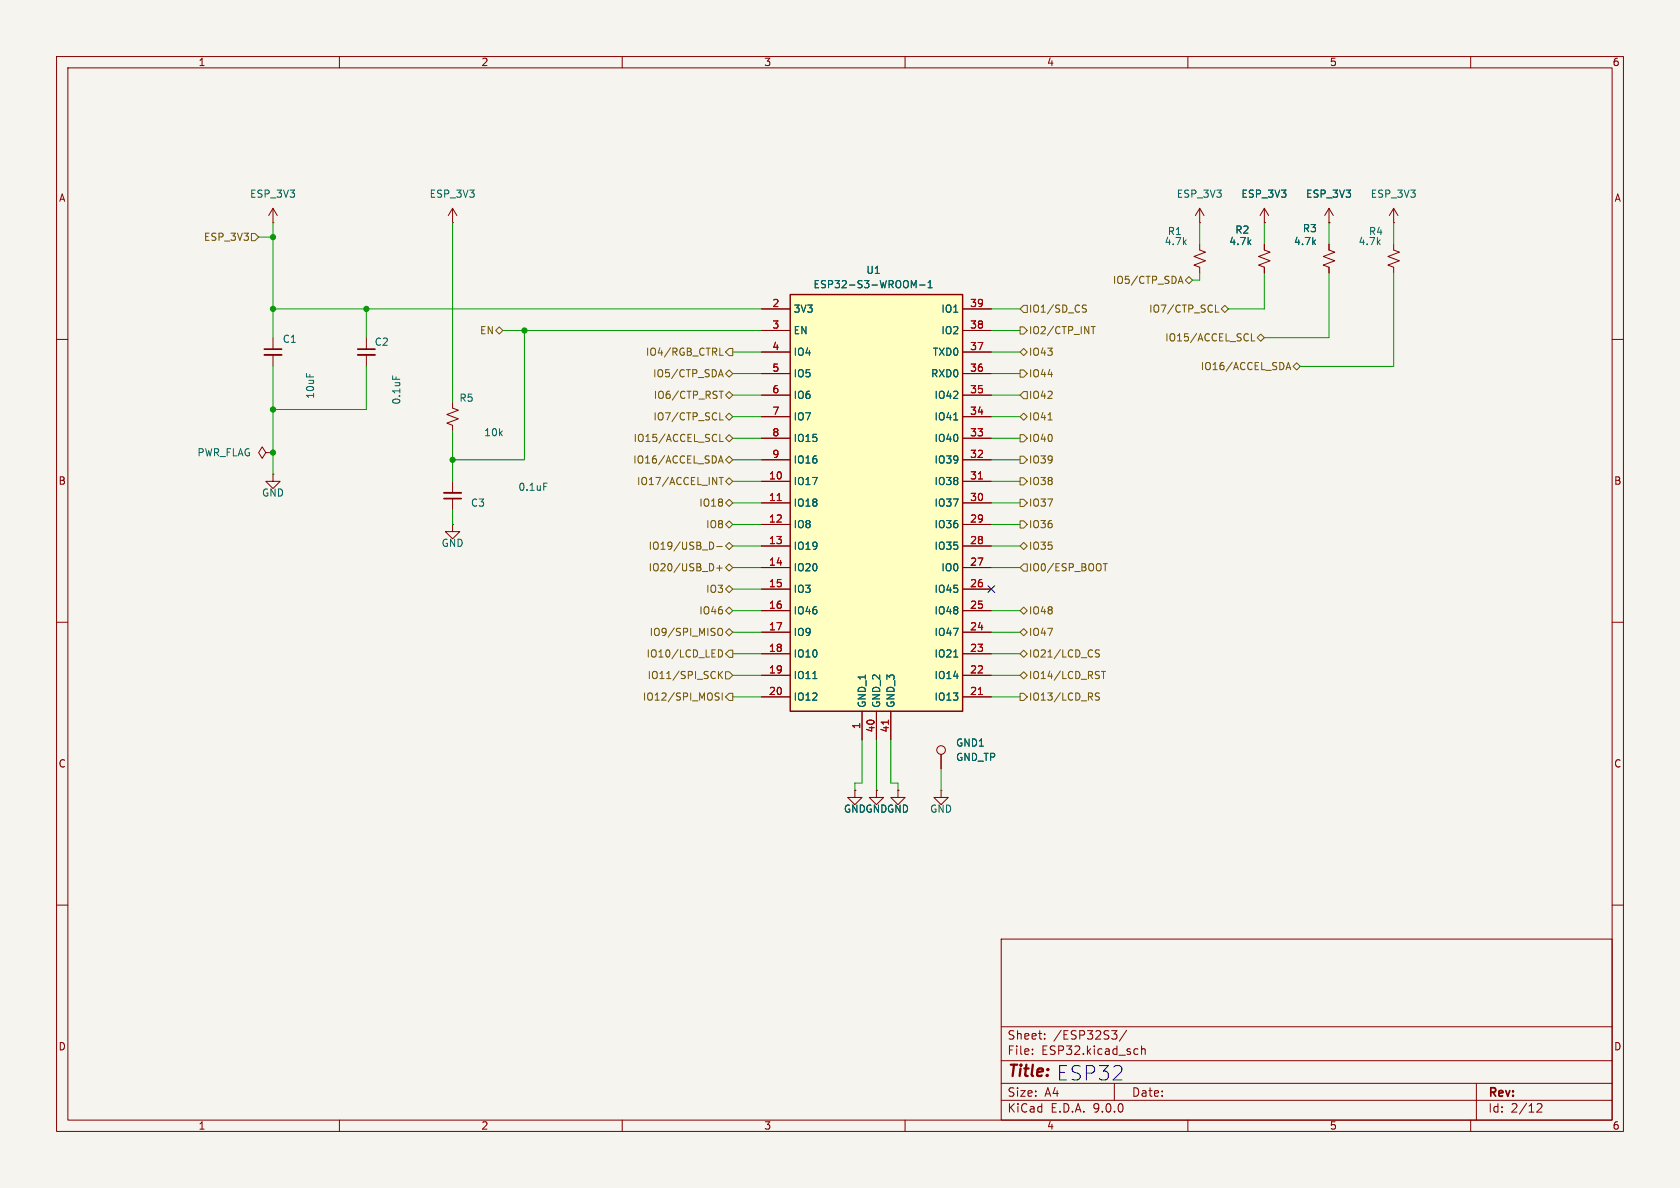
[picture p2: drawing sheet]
(kicad_sch
 (version 20250114)
 (generator "eeschema")
 (generator_version "9.0")
 (paper "A4")
 (lib_symbols
  (symbol "Connector:TestPoint"
   (pin_numbers (hide yes))
   (pin_names
    (offset 0.762) (hide yes)) (exclude_from_sim no) (in_bom yes) (on_board yes)
   (property "Reference" "TP" (at 0 6.858 0) (effects (font (size 1.27 1.27))))
   (property "Value" "TestPoint" (at 0 5.08 0) (effects (font (size 1.27 1.27))))
   (property "Footprint" "" (at 5.08 0 0) (effects (font (size 1.27 1.27)) (hide yes)))
   (property "Datasheet" "~" (at 5.08 0 0) (effects (font (size 1.27 1.27)) (hide yes)))
   (property "Description" "test point" (at 0 0 0) (effects (font (size 1.27 1.27)) (hide yes)))
   (symbol "TestPoint_0_1"
    (circle (center 0 3.302) (radius 0.762) (stroke (width 0) (type default)) (fill (type none))))
   (symbol "TestPoint_1_1"
    (pin passive line (at 0 0 90) (length 2.54) (name "1" (effects (font (size 1.27 1.27)))) (number "1" (effects (font (size 1.27 1.27))))))
   (embedded_fonts no))
  (symbol "Device:C_Small"
   (pin_numbers (hide yes))
   (pin_names
    (offset 0.254) (hide yes)) (exclude_from_sim no) (in_bom yes) (on_board yes)
   (property "Reference" "C" (at 0.254 1.778 0) (effects (font (size 1.27 1.27)) (justify left)))
   (property "Value" "C_Small" (at 0.254 -2.032 0) (effects (font (size 1.27 1.27)) (justify left)))
   (property "Footprint" "" (at 0 0 0) (effects (font (size 1.27 1.27)) (hide yes)))
   (property "Datasheet" "~" (at 0 0 0) (effects (font (size 1.27 1.27)) (hide yes)))
   (property "Description" "Unpolarized capacitor, small symbol" (at 0 0 0) (effects (font (size 1.27 1.27)) (hide yes)))
   (symbol "C_Small_0_1"
    (polyline (pts (xy -1.524 0.508) (xy 1.524 0.508)) (stroke (width 0.3048) (type default)) (fill (type none)))
    (polyline (pts (xy -1.524 -0.508) (xy 1.524 -0.508)) (stroke (width 0.3302) (type default)) (fill (type none))))
   (symbol "C_Small_1_1"
    (pin passive line (at 0 2.54 270) (length 2.032) (name "~" (effects (font (size 1.27 1.27)))) (number "1" (effects (font (size 1.27 1.27)))))
    (pin passive line (at 0 -2.54 90) (length 2.032) (name "~" (effects (font (size 1.27 1.27)))) (number "2" (effects (font (size 1.27 1.27))))))
   (embedded_fonts no))
  (symbol "Device:R_Small_US"
   (pin_numbers (hide yes))
   (pin_names
    (offset 0.254) (hide yes)) (exclude_from_sim no) (in_bom yes) (on_board yes)
   (property "Reference" "R" (at 0.762 0.508 0) (effects (font (size 1.27 1.27)) (justify left)))
   (property "Value" "R_Small_US" (at 0.762 -1.016 0) (effects (font (size 1.27 1.27)) (justify left)))
   (property "Footprint" "" (at 0 0 0) (effects (font (size 1.27 1.27)) (hide yes)))
   (property "Datasheet" "~" (at 0 0 0) (effects (font (size 1.27 1.27)) (hide yes)))
   (property "Description" "Resistor, small US symbol" (at 0 0 0) (effects (font (size 1.27 1.27)) (hide yes)))
   (symbol "R_Small_US_1_1"
    (polyline (pts (xy 0 1.524) (xy 1.016 1.143) (xy 0 0.762) (xy -1.016 0.381) (xy 0 0)) (stroke (width 0) (type default)) (fill (type none)))
    (polyline (pts (xy 0 0) (xy 1.016 -0.381) (xy 0 -0.762) (xy -1.016 -1.143) (xy 0 -1.524)) (stroke (width 0) (type default)) (fill (type none)))
    (pin passive line (at 0 2.54 270) (length 1.016) (name "~" (effects (font (size 1.27 1.27)))) (number "1" (effects (font (size 1.27 1.27)))))
    (pin passive line (at 0 -2.54 90) (length 1.016) (name "~" (effects (font (size 1.27 1.27)))) (number "2" (effects (font (size 1.27 1.27))))))
   (embedded_fonts no))
  (symbol "ESP32-S3-WROOM-1-N16R8:ESP32-S3-WROOM-1-N16R8" (exclude_from_sim no) (in_bom yes) (on_board yes)
   (property "Reference" "IC" (at 16.764 7.366 0) (effects (font (size 1.27 1.27)) (justify left top)))
   (property "Value" "ESP32-S3-WROOM-1-N16R8" (at 2.286 4.572 0) (effects (font (size 1.27 1.27)) (justify left top)))
   (property "Footprint" "ESP32S3WROOM1N16R8" (at 29.21 -94.92 0) (effects (font (size 1.27 1.27)) (justify left top) (hide yes)))
   (property "Datasheet" "https://www.espressif.com/sites/default/files/documentation/esp32-s3-wroom-1_wroom-1u_datasheet_en.pdf" (at 29.21 -194.92 0) (effects (font (size 1.27 1.27)) (justify left top) (hide yes)))
   (property "Description" "Multiprotocol Modules SMD Module, ESP32-S3R8, 3.3V, 8 MB Octal PSRAM Die, 16 MB Quad SPI Flash, PCB Antenna" (at 20.828 15.24 0) (effects (font (size 1.27 1.27)) (hide yes)))
   (property "Height" "3.25" (at 29.21 -394.92 0) (effects (font (size 1.27 1.27)) (justify left top) (hide yes)))
   (property "Mouser Part Number" "356-ESP32S3WRM1N16R8" (at 29.21 -494.92 0) (effects (font (size 1.27 1.27)) (justify left top) (hide yes)))
   (property "Mouser Price/Stock" "https://www.mouser.co.uk/ProductDetail/Espressif-Systems/ESP32-S3-WROOM-1-N16R8?qs=Li%252BoUPsLEnvQc9gW6AMhZg%3D%3D" (at 29.21 -594.92 0) (effects (font (size 1.27 1.27)) (justify left top) (hide yes)))
   (property "Manufacturer_Name" "Espressif Systems" (at 29.21 -694.92 0) (effects (font (size 1.27 1.27)) (justify left top) (hide yes)))
   (property "Manufacturer_Part_Number" "ESP32-S3-WROOM-1-N16R8" (at 29.21 -794.92 0) (effects (font (size 1.27 1.27)) (justify left top) (hide yes)))
   (symbol "ESP32-S3-WROOM-1-N16R8_1_1"
    (rectangle (start 6.35 2.54) (end 36.83 -71.12) (stroke (width 0.254) (type default)) (fill (type background)))
    (pin passive line (at 1.27 0 0) (length 5.08) (name "3V3" (effects (font (size 1.27 1.27)))) (number "2" (effects (font (size 1.27 1.27)))))
    (pin passive line (at 1.27 -3.81 0) (length 5.08) (name "EN" (effects (font (size 1.27 1.27)))) (number "3" (effects (font (size 1.27 1.27)))))
    (pin passive line (at 1.27 -7.62 0) (length 5.08) (name "IO4" (effects (font (size 1.27 1.27)))) (number "4" (effects (font (size 1.27 1.27)))))
    (pin passive line (at 1.27 -11.43 0) (length 5.08) (name "IO5" (effects (font (size 1.27 1.27)))) (number "5" (effects (font (size 1.27 1.27)))))
    (pin passive line (at 1.27 -15.24 0) (length 5.08) (name "IO6" (effects (font (size 1.27 1.27)))) (number "6" (effects (font (size 1.27 1.27)))))
    (pin passive line (at 1.27 -19.05 0) (length 5.08) (name "IO7" (effects (font (size 1.27 1.27)))) (number "7" (effects (font (size 1.27 1.27)))))
    (pin passive line (at 1.27 -22.86 0) (length 5.08) (name "IO15" (effects (font (size 1.27 1.27)))) (number "8" (effects (font (size 1.27 1.27)))))
    (pin passive line (at 1.27 -26.67 0) (length 5.08) (name "IO16" (effects (font (size 1.27 1.27)))) (number "9" (effects (font (size 1.27 1.27)))))
    (pin passive line (at 1.27 -30.48 0) (length 5.08) (name "IO17" (effects (font (size 1.27 1.27)))) (number "10" (effects (font (size 1.27 1.27)))))
    (pin passive line (at 1.27 -34.29 0) (length 5.08) (name "IO18" (effects (font (size 1.27 1.27)))) (number "11" (effects (font (size 1.27 1.27)))))
    (pin passive line (at 1.27 -38.1 0) (length 5.08) (name "IO8" (effects (font (size 1.27 1.27)))) (number "12" (effects (font (size 1.27 1.27)))))
    (pin passive line (at 1.27 -41.91 0) (length 5.08) (name "IO19" (effects (font (size 1.27 1.27)))) (number "13" (effects (font (size 1.27 1.27)))))
    (pin passive line (at 1.27 -45.72 0) (length 5.08) (name "IO20" (effects (font (size 1.27 1.27)))) (number "14" (effects (font (size 1.27 1.27)))))
    (pin passive line (at 1.27 -49.53 0) (length 5.08) (name "IO3" (effects (font (size 1.27 1.27)))) (number "15" (effects (font (size 1.27 1.27)))))
    (pin passive line (at 1.27 -53.34 0) (length 5.08) (name "IO46" (effects (font (size 1.27 1.27)))) (number "16" (effects (font (size 1.27 1.27)))))
    (pin passive line (at 1.27 -57.15 0) (length 5.08) (name "IO9" (effects (font (size 1.27 1.27)))) (number "17" (effects (font (size 1.27 1.27)))))
    (pin passive line (at 1.27 -60.96 0) (length 5.08) (name "IO10" (effects (font (size 1.27 1.27)))) (number "18" (effects (font (size 1.27 1.27)))))
    (pin passive line (at 1.27 -64.77 0) (length 5.08) (name "IO11" (effects (font (size 1.27 1.27)))) (number "19" (effects (font (size 1.27 1.27)))))
    (pin passive line (at 1.27 -68.58 0) (length 5.08) (name "IO12" (effects (font (size 1.27 1.27)))) (number "20" (effects (font (size 1.27 1.27)))))
    (pin passive line (at 19.05 -76.2 90) (length 5.08) (name "GND_1" (effects (font (size 1.27 1.27)))) (number "1" (effects (font (size 1.27 1.27)))))
    (pin passive line (at 21.59 -76.2 90) (length 5.08) (name "GND_2" (effects (font (size 1.27 1.27)))) (number "40" (effects (font (size 1.27 1.27)))))
    (pin passive line (at 24.13 -76.2 90) (length 5.08) (name "GND_3" (effects (font (size 1.27 1.27)))) (number "41" (effects (font (size 1.27 1.27)))))
    (pin passive line (at 41.91 0 180) (length 5.08) (name "IO1" (effects (font (size 1.27 1.27)))) (number "39" (effects (font (size 1.27 1.27)))))
    (pin passive line (at 41.91 -3.81 180) (length 5.08) (name "IO2" (effects (font (size 1.27 1.27)))) (number "38" (effects (font (size 1.27 1.27)))))
    (pin passive line (at 41.91 -7.62 180) (length 5.08) (name "TXD0" (effects (font (size 1.27 1.27)))) (number "37" (effects (font (size 1.27 1.27)))))
    (pin passive line (at 41.91 -11.43 180) (length 5.08) (name "RXD0" (effects (font (size 1.27 1.27)))) (number "36" (effects (font (size 1.27 1.27)))))
    (pin passive line (at 41.91 -15.24 180) (length 5.08) (name "IO42" (effects (font (size 1.27 1.27)))) (number "35" (effects (font (size 1.27 1.27)))))
    (pin passive line (at 41.91 -19.05 180) (length 5.08) (name "IO41" (effects (font (size 1.27 1.27)))) (number "34" (effects (font (size 1.27 1.27)))))
    (pin passive line (at 41.91 -22.86 180) (length 5.08) (name "IO40" (effects (font (size 1.27 1.27)))) (number "33" (effects (font (size 1.27 1.27)))))
    (pin passive line (at 41.91 -26.67 180) (length 5.08) (name "IO39" (effects (font (size 1.27 1.27)))) (number "32" (effects (font (size 1.27 1.27)))))
    (pin passive line (at 41.91 -30.48 180) (length 5.08) (name "IO38" (effects (font (size 1.27 1.27)))) (number "31" (effects (font (size 1.27 1.27)))))
    (pin passive line (at 41.91 -34.29 180) (length 5.08) (name "IO37" (effects (font (size 1.27 1.27)))) (number "30" (effects (font (size 1.27 1.27)))))
    (pin passive line (at 41.91 -38.1 180) (length 5.08) (name "IO36" (effects (font (size 1.27 1.27)))) (number "29" (effects (font (size 1.27 1.27)))))
    (pin passive line (at 41.91 -41.91 180) (length 5.08) (name "IO35" (effects (font (size 1.27 1.27)))) (number "28" (effects (font (size 1.27 1.27)))))
    (pin passive line (at 41.91 -45.72 180) (length 5.08) (name "IO0" (effects (font (size 1.27 1.27)))) (number "27" (effects (font (size 1.27 1.27)))))
    (pin passive line (at 41.91 -49.53 180) (length 5.08) (name "IO45" (effects (font (size 1.27 1.27)))) (number "26" (effects (font (size 1.27 1.27)))))
    (pin passive line (at 41.91 -53.34 180) (length 5.08) (name "IO48" (effects (font (size 1.27 1.27)))) (number "25" (effects (font (size 1.27 1.27)))))
    (pin passive line (at 41.91 -57.15 180) (length 5.08) (name "IO47" (effects (font (size 1.27 1.27)))) (number "24" (effects (font (size 1.27 1.27)))))
    (pin passive line (at 41.91 -60.96 180) (length 5.08) (name "IO21" (effects (font (size 1.27 1.27)))) (number "23" (effects (font (size 1.27 1.27)))))
    (pin passive line (at 41.91 -64.77 180) (length 5.08) (name "IO14" (effects (font (size 1.27 1.27)))) (number "22" (effects (font (size 1.27 1.27)))))
    (pin passive line (at 41.91 -68.58 180) (length 5.08) (name "IO13" (effects (font (size 1.27 1.27)))) (number "21" (effects (font (size 1.27 1.27))))))
   (embedded_fonts no))
  (symbol "power:GND"
   (power)
   (pin_numbers (hide yes))
   (pin_names
    (offset 0) (hide yes)) (exclude_from_sim no) (in_bom yes) (on_board yes)
   (property "Reference" "#PWR" (at 0 -6.35 0) (effects (font (size 1.27 1.27)) (hide yes)))
   (property "Value" "GND" (at 0 -3.81 0) (effects (font (size 1.27 1.27))))
   (property "Footprint" "" (at 0 0 0) (effects (font (size 1.27 1.27)) (hide yes)))
   (property "Datasheet" "" (at 0 0 0) (effects (font (size 1.27 1.27)) (hide yes)))
   (property "Description" "Power symbol creates a global label with name \"GND\" , ground" (at 0 0 0) (effects (font (size 1.27 1.27)) (hide yes)))
   (symbol "GND_0_1"
    (polyline (pts (xy 0 0) (xy 0 -1.27) (xy 1.27 -1.27) (xy 0 -2.54) (xy -1.27 -1.27) (xy 0 -1.27)) (stroke (width 0) (type default)) (fill (type none))))
   (symbol "GND_1_1"
    (pin power_in line (at 0 0 270) (length 0) (name "~" (effects (font (size 1.27 1.27)))) (number "1" (effects (font (size 1.27 1.27))))))
   (embedded_fonts no))
  (symbol "power:PWR_FLAG"
   (power)
   (pin_numbers (hide yes))
   (pin_names
    (offset 0) (hide yes)) (exclude_from_sim no) (in_bom yes) (on_board yes)
   (property "Reference" "#FLG" (at 0 1.905 0) (effects (font (size 1.27 1.27)) (hide yes)))
   (property "Value" "PWR_FLAG" (at 0 3.81 0) (effects (font (size 1.27 1.27))))
   (property "Footprint" "" (at 0 0 0) (effects (font (size 1.27 1.27)) (hide yes)))
   (property "Datasheet" "~" (at 0 0 0) (effects (font (size 1.27 1.27)) (hide yes)))
   (property "Description" "Special symbol for telling ERC where power comes from" (at 0 0 0) (effects (font (size 1.27 1.27)) (hide yes)))
   (symbol "PWR_FLAG_0_0"
    (pin power_out line (at 0 0 90) (length 0) (name "~" (effects (font (size 1.27 1.27)))) (number "1" (effects (font (size 1.27 1.27))))))
   (symbol "PWR_FLAG_0_1"
    (polyline (pts (xy 0 0) (xy 0 1.27) (xy -1.016 1.905) (xy 0 2.54) (xy 1.016 1.905) (xy 0 1.27)) (stroke (width 0) (type default)) (fill (type none))))
   (embedded_fonts no))
  (symbol "power:VDD"
   (power)
   (pin_numbers (hide yes))
   (pin_names
    (offset 0) (hide yes)) (exclude_from_sim no) (in_bom yes) (on_board yes)
   (property "Reference" "#PWR" (at 0 -3.81 0) (effects (font (size 1.27 1.27)) (hide yes)))
   (property "Value" "VDD" (at 0 3.556 0) (effects (font (size 1.27 1.27))))
   (property "Footprint" "" (at 0 0 0) (effects (font (size 1.27 1.27)) (hide yes)))
   (property "Datasheet" "" (at 0 0 0) (effects (font (size 1.27 1.27)) (hide yes)))
   (property "Description" "Power symbol creates a global label with name \"VDD\"" (at 0 0 0) (effects (font (size 1.27 1.27)) (hide yes)))
   (symbol "VDD_0_1"
    (polyline (pts (xy -0.762 1.27) (xy 0 2.54)) (stroke (width 0) (type default)) (fill (type none)))
    (polyline (pts (xy 0 2.54) (xy 0.762 1.27)) (stroke (width 0) (type default)) (fill (type none)))
    (polyline (pts (xy 0 0) (xy 0 2.54)) (stroke (width 0) (type default)) (fill (type none))))
   (symbol "VDD_1_1"
    (pin power_in line (at 0 0 90) (length 0) (name "~" (effects (font (size 1.27 1.27)))) (number "1" (effects (font (size 1.27 1.27))))))
   (embedded_fonts no)))
 (text "ESP32"
  (exclude_from_sim no)
  (at 192.786 189.992 0)
  (effects (font (size 2.54 2.54))))
 (junction
  (at 48.26 41.91)
  (diameter 0)
  (color 0 0 0 0))
 (junction
  (at 48.26 72.39)
  (diameter 0)
  (color 0 0 0 0))
 (junction
  (at 48.26 54.61)
  (diameter 0)
  (color 0 0 0 0))
 (junction
  (at 48.26 80.01)
  (diameter 0)
  (color 0 0 0 0))
 (junction
  (at 92.71 58.42)
  (diameter 0)
  (color 0 0 0 0))
 (junction
  (at 80.01 81.28)
  (diameter 0)
  (color 0 0 0 0))
 (junction
  (at 64.77 54.61)
  (diameter 0)
  (color 0 0 0 0))
 (no_connect
  (at 175.26 104.14))
 (wire
  (pts (xy 64.77 54.61) (xy 134.62 54.61))
  (stroke (width 0) (type default)))
 (wire
  (pts (xy 246.38 64.77) (xy 246.38 48.26))
  (stroke (width 0) (type default)))
 (wire
  (pts (xy 157.48 138.43) (xy 157.48 130.81))
  (stroke (width 0) (type default)))
 (wire
  (pts (xy 129.54 104.14) (xy 134.62 104.14))
  (stroke (width 0) (type default)))
 (wire
  (pts (xy 151.13 138.43) (xy 151.13 139.7))
  (stroke (width 0) (type default)))
 (wire
  (pts (xy 175.26 115.57) (xy 180.34 115.57))
  (stroke (width 0) (type default)))
 (wire
  (pts (xy 48.26 41.91) (xy 48.26 54.61))
  (stroke (width 0) (type default)))
 (wire
  (pts (xy 48.26 54.61) (xy 64.77 54.61))
  (stroke (width 0) (type default)))
 (wire
  (pts (xy 129.54 123.19) (xy 134.62 123.19))
  (stroke (width 0) (type default)))
 (wire
  (pts (xy 48.26 72.39) (xy 48.26 80.01))
  (stroke (width 0) (type default)))
 (wire
  (pts (xy 129.54 100.33) (xy 134.62 100.33))
  (stroke (width 0) (type default)))
 (wire
  (pts (xy 234.95 39.37) (xy 234.95 43.18))
  (stroke (width 0) (type default)))
 (wire
  (pts (xy 92.71 81.28) (xy 92.71 58.42))
  (stroke (width 0) (type default)))
 (wire
  (pts (xy 45.72 41.91) (xy 48.26 41.91))
  (stroke (width 0) (type default)))
 (wire
  (pts (xy 129.54 107.95) (xy 134.62 107.95))
  (stroke (width 0) (type default)))
 (wire
  (pts (xy 48.26 54.61) (xy 48.26 59.69))
  (stroke (width 0) (type default)))
 (wire
  (pts (xy 175.26 88.9) (xy 180.34 88.9))
  (stroke (width 0) (type default)))
 (wire
  (pts (xy 175.26 100.33) (xy 180.34 100.33))
  (stroke (width 0) (type default)))
 (wire
  (pts (xy 64.77 72.39) (xy 48.26 72.39))
  (stroke (width 0) (type default)))
 (wire
  (pts (xy 212.09 49.53) (xy 210.82 49.53))
  (stroke (width 0) (type default)))
 (wire
  (pts (xy 154.94 130.81) (xy 154.94 139.7))
  (stroke (width 0) (type default)))
 (wire
  (pts (xy 129.54 73.66) (xy 134.62 73.66))
  (stroke (width 0) (type default)))
 (wire
  (pts (xy 80.01 81.28) (xy 80.01 76.2))
  (stroke (width 0) (type default)))
 (wire
  (pts (xy 151.13 138.43) (xy 152.4 138.43))
  (stroke (width 0) (type default)))
 (wire
  (pts (xy 64.77 64.77) (xy 64.77 72.39))
  (stroke (width 0) (type default)))
 (wire
  (pts (xy 64.77 54.61) (xy 64.77 59.69))
  (stroke (width 0) (type default)))
 (wire
  (pts (xy 234.95 48.26) (xy 234.95 59.69))
  (stroke (width 0) (type default)))
 (wire
  (pts (xy 48.26 80.01) (xy 48.26 83.82))
  (stroke (width 0) (type default)))
 (wire
  (pts (xy 175.26 62.23) (xy 180.34 62.23))
  (stroke (width 0) (type default)))
 (wire
  (pts (xy 175.26 107.95) (xy 180.34 107.95))
  (stroke (width 0) (type default)))
 (wire
  (pts (xy 212.09 39.37) (xy 212.09 43.18))
  (stroke (width 0) (type default)))
 (wire
  (pts (xy 217.17 54.61) (xy 223.52 54.61))
  (stroke (width 0) (type default)))
 (wire
  (pts (xy 129.54 96.52) (xy 134.62 96.52))
  (stroke (width 0) (type default)))
 (wire
  (pts (xy 92.71 58.42) (xy 134.62 58.42))
  (stroke (width 0) (type default)))
 (wire
  (pts (xy 223.52 54.61) (xy 223.52 48.26))
  (stroke (width 0) (type default)))
 (wire
  (pts (xy 175.26 66.04) (xy 180.34 66.04))
  (stroke (width 0) (type default)))
 (wire
  (pts (xy 129.54 77.47) (xy 134.62 77.47))
  (stroke (width 0) (type default)))
 (wire
  (pts (xy 175.26 58.42) (xy 180.34 58.42))
  (stroke (width 0) (type default)))
 (wire
  (pts (xy 229.87 64.77) (xy 246.38 64.77))
  (stroke (width 0) (type default)))
 (wire
  (pts (xy 246.38 39.37) (xy 246.38 43.18))
  (stroke (width 0) (type default)))
 (wire
  (pts (xy 129.54 115.57) (xy 134.62 115.57))
  (stroke (width 0) (type default)))
 (wire
  (pts (xy 80.01 81.28) (xy 92.71 81.28))
  (stroke (width 0) (type default)))
 (wire
  (pts (xy 48.26 64.77) (xy 48.26 72.39))
  (stroke (width 0) (type default)))
 (wire
  (pts (xy 129.54 62.23) (xy 134.62 62.23))
  (stroke (width 0) (type default)))
 (wire
  (pts (xy 129.54 69.85) (xy 134.62 69.85))
  (stroke (width 0) (type default)))
 (wire
  (pts (xy 175.26 77.47) (xy 180.34 77.47))
  (stroke (width 0) (type default)))
 (wire
  (pts (xy 88.9 58.42) (xy 92.71 58.42))
  (stroke (width 0) (type default)))
 (wire
  (pts (xy 175.26 81.28) (xy 180.34 81.28))
  (stroke (width 0) (type default)))
 (wire
  (pts (xy 175.26 123.19) (xy 180.34 123.19))
  (stroke (width 0) (type default)))
 (wire
  (pts (xy 175.26 73.66) (xy 180.34 73.66))
  (stroke (width 0) (type default)))
 (wire
  (pts (xy 152.4 138.43) (xy 152.4 130.81))
  (stroke (width 0) (type default)))
 (wire
  (pts (xy 175.26 54.61) (xy 180.34 54.61))
  (stroke (width 0) (type default)))
 (wire
  (pts (xy 175.26 119.38) (xy 180.34 119.38))
  (stroke (width 0) (type default)))
 (wire
  (pts (xy 48.26 39.37) (xy 48.26 41.91))
  (stroke (width 0) (type default)))
 (wire
  (pts (xy 212.09 48.26) (xy 212.09 49.53))
  (stroke (width 0) (type default)))
 (wire
  (pts (xy 175.26 96.52) (xy 180.34 96.52))
  (stroke (width 0) (type default)))
 (wire
  (pts (xy 166.37 135.89) (xy 166.37 139.7))
  (stroke (width 0) (type default)))
 (wire
  (pts (xy 129.54 81.28) (xy 134.62 81.28))
  (stroke (width 0) (type default)))
 (wire
  (pts (xy 129.54 85.09) (xy 134.62 85.09))
  (stroke (width 0) (type default)))
 (wire
  (pts (xy 129.54 92.71) (xy 134.62 92.71))
  (stroke (width 0) (type default)))
 (wire
  (pts (xy 80.01 81.28) (xy 80.01 85.09))
  (stroke (width 0) (type default)))
 (wire
  (pts (xy 175.26 85.09) (xy 180.34 85.09))
  (stroke (width 0) (type default)))
 (wire
  (pts (xy 158.75 138.43) (xy 157.48 138.43))
  (stroke (width 0) (type default)))
 (wire
  (pts (xy 234.95 59.69) (xy 223.52 59.69))
  (stroke (width 0) (type default)))
 (wire
  (pts (xy 175.26 111.76) (xy 180.34 111.76))
  (stroke (width 0) (type default)))
 (wire
  (pts (xy 223.52 39.37) (xy 223.52 43.18))
  (stroke (width 0) (type default)))
 (wire
  (pts (xy 129.54 119.38) (xy 134.62 119.38))
  (stroke (width 0) (type default)))
 (wire
  (pts (xy 129.54 111.76) (xy 134.62 111.76))
  (stroke (width 0) (type default)))
 (wire
  (pts (xy 129.54 88.9) (xy 134.62 88.9))
  (stroke (width 0) (type default)))
 (wire
  (pts (xy 129.54 66.04) (xy 134.62 66.04))
  (stroke (width 0) (type default)))
 (wire
  (pts (xy 175.26 69.85) (xy 180.34 69.85))
  (stroke (width 0) (type default)))
 (wire
  (pts (xy 158.75 138.43) (xy 158.75 139.7))
  (stroke (width 0) (type default)))
 (wire
  (pts (xy 80.01 90.17) (xy 80.01 92.71))
  (stroke (width 0) (type default)))
 (wire
  (pts (xy 175.26 92.71) (xy 180.34 92.71))
  (stroke (width 0) (type default)))
 (wire
  (pts (xy 80.01 39.37) (xy 80.01 71.12))
  (stroke (width 0) (type default)))
 (hierarchical_label "IO15{slash}ACCEL_SCL"
  (shape bidirectional)
  (at 129.54 77.47 180)
  (effects (font (size 1.27 1.27)) (justify right)))
 (hierarchical_label "IO37"
  (shape output)
  (at 180.34 88.9 0)
  (effects (font (size 1.27 1.27)) (justify left)))
 (hierarchical_label "IO35"
  (shape bidirectional)
  (at 180.34 96.52 0)
  (effects (font (size 1.27 1.27)) (justify left)))
 (hierarchical_label "IO48"
  (shape bidirectional)
  (at 180.34 107.95 0)
  (effects (font (size 1.27 1.27)) (justify left)))
 (hierarchical_label "IO6{slash}CTP_RST"
  (shape bidirectional)
  (at 129.54 69.85 180)
  (effects (font (size 1.27 1.27)) (justify right)))
 (hierarchical_label "IO8"
  (shape bidirectional)
  (at 129.54 92.71 180)
  (effects (font (size 1.27 1.27)) (justify right)))
 (hierarchical_label "IO18"
  (shape bidirectional)
  (at 129.54 88.9 180)
  (effects (font (size 1.27 1.27)) (justify right)))
 (hierarchical_label "IO0{slash}ESP_BOOT"
  (shape input)
  (at 180.34 100.33 0)
  (effects (font (size 1.27 1.27)) (justify left)))
 (hierarchical_label "IO5{slash}CTP_SDA"
  (shape bidirectional)
  (at 129.54 66.04 180)
  (effects (font (size 1.27 1.27)) (justify right)))
 (hierarchical_label "IO36"
  (shape output)
  (at 180.34 92.71 0)
  (effects (font (size 1.27 1.27)) (justify left)))
 (hierarchical_label "IO42"
  (shape input)
  (at 180.34 69.85 0)
  (effects (font (size 1.27 1.27)) (justify left)))
 (hierarchical_label "IO39"
  (shape output)
  (at 180.34 81.28 0)
  (effects (font (size 1.27 1.27)) (justify left)))
 (hierarchical_label "IO46"
  (shape bidirectional)
  (at 129.54 107.95 180)
  (effects (font (size 1.27 1.27)) (justify right)))
 (hierarchical_label "IO38"
  (shape output)
  (at 180.34 85.09 0)
  (effects (font (size 1.27 1.27)) (justify left)))
 (hierarchical_label "IO7{slash}CTP_SCL"
  (shape bidirectional)
  (at 217.17 54.61 180)
  (effects (font (size 1.27 1.27)) (justify right)))
 (hierarchical_label "IO17{slash}ACCEL_INT"
  (shape bidirectional)
  (at 129.54 85.09 180)
  (effects (font (size 1.27 1.27)) (justify right)))
 (hierarchical_label "IO2{slash}CTP_INT"
  (shape output)
  (at 180.34 58.42 0)
  (effects (font (size 1.27 1.27)) (justify left)))
 (hierarchical_label "IO47"
  (shape bidirectional)
  (at 180.34 111.76 0)
  (effects (font (size 1.27 1.27)) (justify left)))
 (hierarchical_label "ESP_3V3"
  (shape input)
  (at 45.72 41.91 180)
  (effects (font (size 1.27 1.27)) (justify right)))
 (hierarchical_label "IO20{slash}USB_D+"
  (shape bidirectional)
  (at 129.54 100.33 180)
  (effects (font (size 1.27 1.27)) (justify right)))
 (hierarchical_label "IO5{slash}CTP_SDA"
  (shape bidirectional)
  (at 210.82 49.53 180)
  (effects (font (size 1.27 1.27)) (justify right)))
 (hierarchical_label "IO4{slash}RGB_CTRL"
  (shape output)
  (at 129.54 62.23 180)
  (effects (font (size 1.27 1.27)) (justify right)))
 (hierarchical_label "IO3"
  (shape bidirectional)
  (at 129.54 104.14 180)
  (effects (font (size 1.27 1.27)) (justify right)))
 (hierarchical_label "IO44"
  (shape output)
  (at 180.34 66.04 0)
  (effects (font (size 1.27 1.27)) (justify left)))
 (hierarchical_label "IO11{slash}SPI_SCK"
  (shape input)
  (at 129.54 119.38 180)
  (effects (font (size 1.27 1.27)) (justify right)))
 (hierarchical_label "IO12{slash}SPI_MOSI"
  (shape output)
  (at 129.54 123.19 180)
  (effects (font (size 1.27 1.27)) (justify right)))
 (hierarchical_label "IO1{slash}SD_CS"
  (shape input)
  (at 180.34 54.61 0)
  (effects (font (size 1.27 1.27)) (justify left)))
 (hierarchical_label "IO13{slash}LCD_RS"
  (shape output)
  (at 180.34 123.19 0)
  (effects (font (size 1.27 1.27)) (justify left)))
 (hierarchical_label "IO9{slash}SPI_MISO"
  (shape bidirectional)
  (at 129.54 111.76 180)
  (effects (font (size 1.27 1.27)) (justify right)))
 (hierarchical_label "EN"
  (shape bidirectional)
  (at 88.9 58.42 180)
  (effects (font (size 1.27 1.27)) (justify right)))
 (hierarchical_label "IO10{slash}LCD_LED"
  (shape output)
  (at 129.54 115.57 180)
  (effects (font (size 1.27 1.27)) (justify right)))
 (hierarchical_label "IO19{slash}USB_D-"
  (shape bidirectional)
  (at 129.54 96.52 180)
  (effects (font (size 1.27 1.27)) (justify right)))
 (hierarchical_label "IO21{slash}LCD_CS"
  (shape bidirectional)
  (at 180.34 115.57 0)
  (effects (font (size 1.27 1.27)) (justify left)))
 (hierarchical_label "IO16{slash}ACCEL_SDA"
  (shape bidirectional)
  (at 129.54 81.28 180)
  (effects (font (size 1.27 1.27)) (justify right)))
 (hierarchical_label "IO41"
  (shape bidirectional)
  (at 180.34 73.66 0)
  (effects (font (size 1.27 1.27)) (justify left)))
 (hierarchical_label "IO43"
  (shape bidirectional)
  (at 180.34 62.23 0)
  (effects (font (size 1.27 1.27)) (justify left)))
 (hierarchical_label "IO15{slash}ACCEL_SCL"
  (shape bidirectional)
  (at 223.52 59.69 180)
  (effects (font (size 1.27 1.27)) (justify right)))
 (hierarchical_label "IO14{slash}LCD_RST"
  (shape bidirectional)
  (at 180.34 119.38 0)
  (effects (font (size 1.27 1.27)) (justify left)))
 (hierarchical_label "IO40"
  (shape output)
  (at 180.34 77.47 0)
  (effects (font (size 1.27 1.27)) (justify left)))
 (hierarchical_label "IO7{slash}CTP_SCL"
  (shape bidirectional)
  (at 129.54 73.66 180)
  (effects (font (size 1.27 1.27)) (justify right)))
 (hierarchical_label "IO16{slash}ACCEL_SDA"
  (shape bidirectional)
  (at 229.87 64.77 180)
  (effects (font (size 1.27 1.27)) (justify right)))
 (symbol
  (lib_id "power:GND")
  (at 80.01 92.71 0)
  (unit 1)
  (exclude_from_sim no)
  (in_bom yes)
  (on_board yes)
  (dnp no)
  (property "Reference" "#PWR08" (at 80.01 99.06 0) (effects (font (size 1.27 1.27)) (hide yes)))
  (property "Value" "GND" (at 80.01 96.012 0) (effects (font (size 1.27 1.27))))
  (property "Footprint" "" (at 80.01 92.71 0) (effects (font (size 1.27 1.27)) (hide yes)))
  (property "Datasheet" "" (at 80.01 92.71 0) (effects (font (size 1.27 1.27)) (hide yes)))
  (property "Description" "Power symbol creates a global label with name \"GND\" , ground" (at 80.01 92.71 0) (effects (font (size 1.27 1.27)) (hide yes)))
  (pin "1"))
 (symbol
  (lib_id "Connector:TestPoint")
  (at 166.37 135.89 0)
  (unit 1)
  (exclude_from_sim no)
  (in_bom yes)
  (on_board yes)
  (dnp no)
  (fields_autoplaced yes)
  (property "Reference" "GND1" (at 168.91 131.3179 0) (effects (font (size 1.27 1.27)) (justify left)))
  (property "Value" "GND_TP" (at 168.91 133.8579 0) (effects (font (size 1.27 1.27)) (justify left)))
  (property "Footprint" "TestPoint:TestPoint_Keystone_5010-5014_Multipurpose" (at 171.45 135.89 0) (effects (font (size 1.27 1.27)) (hide yes)))
  (property "Datasheet" "~" (at 171.45 135.89 0) (effects (font (size 1.27 1.27)) (hide yes)))
  (property "Description" "test point" (at 166.37 135.89 0) (effects (font (size 1.27 1.27)) (hide yes)))
  (pin "1"))
 (symbol
  (lib_id "power:VDD")
  (at 48.26 39.37 0)
  (unit 1)
  (exclude_from_sim no)
  (in_bom yes)
  (on_board yes)
  (dnp no)
  (fields_autoplaced yes)
  (property "Reference" "#PWR01" (at 48.26 43.18 0) (effects (font (size 1.27 1.27)) (hide yes)))
  (property "Value" "ESP_3V3" (at 48.26 34.29 0) (effects (font (size 1.27 1.27))))
  (property "Footprint" "" (at 48.26 39.37 0) (effects (font (size 1.27 1.27)) (hide yes)))
  (property "Datasheet" "" (at 48.26 39.37 0) (effects (font (size 1.27 1.27)) (hide yes)))
  (property "Description" "Power symbol creates a global label with name \"VDD\"" (at 48.26 39.37 0) (effects (font (size 1.27 1.27)) (hide yes)))
  (pin "1"))
 (symbol
  (lib_id "Device:R_Small_US")
  (at 80.01 73.66 180)
  (unit 1)
  (exclude_from_sim no)
  (in_bom yes)
  (on_board yes)
  (dnp no)
  (property "Reference" "R5" (at 83.82 70.358 0) (effects (font (size 1.27 1.27)) (justify left)))
  (property "Value" "10k" (at 89.154 76.454 0) (effects (font (size 1.27 1.27)) (justify left)))
  (property "Footprint" "Resistor_SMD:R_0805_2012Metric" (at 80.01 73.66 0) (effects (font (size 1.27 1.27)) (hide yes)))
  (property "Datasheet" "~" (at 80.01 73.66 0) (effects (font (size 1.27 1.27)) (hide yes)))
  (property "Description" "Resistor, small US symbol" (at 80.01 73.66 0) (effects (font (size 1.27 1.27)) (hide yes)))
  (pin "1")
  (pin "2"))
 (symbol
  (lib_id "Device:C_Small")
  (at 48.26 62.23 0)
  (mirror y)
  (unit 1)
  (exclude_from_sim no)
  (in_bom yes)
  (on_board yes)
  (dnp no)
  (property "Reference" "C1" (at 52.578 59.944 0) (effects (font (size 1.27 1.27)) (justify left)))
  (property "Value" "10uF" (at 54.864 70.612 90) (effects (font (size 1.27 1.27)) (justify left)))
  (property "Footprint" "Capacitor_SMD:C_0805_2012Metric" (at 48.26 62.23 0) (effects (font (size 1.27 1.27)) (hide yes)))
  (property "Datasheet" "~" (at 48.26 62.23 0) (effects (font (size 1.27 1.27)) (hide yes)))
  (property "Description" "Unpolarized capacitor, small symbol" (at 48.26 62.23 0) (effects (font (size 1.27 1.27)) (hide yes)))
  (pin "1")
  (pin "2"))
 (symbol
  (lib_id "power:GND")
  (at 48.26 83.82 0)
  (unit 1)
  (exclude_from_sim no)
  (in_bom yes)
  (on_board yes)
  (dnp no)
  (property "Reference" "#PWR07" (at 48.26 90.17 0) (effects (font (size 1.27 1.27)) (hide yes)))
  (property "Value" "GND" (at 48.26 87.122 0) (effects (font (size 1.27 1.27))))
  (property "Footprint" "" (at 48.26 83.82 0) (effects (font (size 1.27 1.27)) (hide yes)))
  (property "Datasheet" "" (at 48.26 83.82 0) (effects (font (size 1.27 1.27)) (hide yes)))
  (property "Description" "Power symbol creates a global label with name \"GND\" , ground" (at 48.26 83.82 0) (effects (font (size 1.27 1.27)) (hide yes)))
  (pin "1"))
 (symbol
  (lib_id "ESP32-S3-WROOM-1-N16R8:ESP32-S3-WROOM-1-N16R8")
  (at 133.35 54.61 0)
  (unit 1)
  (exclude_from_sim no)
  (in_bom yes)
  (on_board yes)
  (dnp no)
  (property "Reference" "U1" (at 154.432 47.752 0) (effects (font (size 1.27 1.27))))
  (property "Value" "ESP32-S3-WROOM-1" (at 154.432 50.292 0) (effects (font (size 1.27 1.27))))
  (property "Footprint" "ESP32-S3-WROOM-1-N16R8:ESP32S3WROOM1N16R8" (at 162.56 149.53 0) (effects (font (size 1.27 1.27)) (justify left top) (hide yes)))
  (property "Datasheet" "https://www.espressif.com/sites/default/files/documentation/esp32-s3-wroom-1_wroom-1u_datasheet_en.pdf" (at 162.56 249.53 0) (effects (font (size 1.27 1.27)) (justify left top) (hide yes)))
  (property "Description" "Multiprotocol Modules SMD Module, ESP32-S3R8, 3.3V, 8 MB Octal PSRAM Die, 16 MB Quad SPI Flash, PCB Antenna" (at 133.35 54.61 0) (effects (font (size 1.27 1.27)) (hide yes)))
  (property "MF" "Espressif Systems" (at 133.604 -6.858 0) (effects (font (size 1.27 1.27)) (justify bottom) (hide yes)))
  (property "MAXIMUM_PACKAGE_HEIGHT" "3.25mm" (at 133.096 11.176 0) (effects (font (size 1.27 1.27)) (justify bottom) (hide yes)))
  (property "Package" "None" (at 132.588 -9.144 0) (effects (font (size 1.27 1.27)) (justify bottom) (hide yes)))
  (property "Price" "None" (at 139.7 -9.398 0) (effects (font (size 1.27 1.27)) (justify bottom) (hide yes)))
  (property "Check_prices" "https://www.snapeda.com/parts/ESP32-S3-WROOM-2-N32R8V/Espressif+Systems/view-part/?ref=eda" (at 129.286 -4.064 0) (effects (font (size 1.27 1.27)) (justify bottom) (hide yes)))
  (property "STANDARD" "Manufacturer Recommendations" (at 133.35 5.334 0) (effects (font (size 1.27 1.27)) (justify bottom) (hide yes)))
  (property "PARTREV" "1.0" (at 155.956 -7.62 0) (effects (font (size 1.27 1.27)) (justify bottom) (hide yes)))
  (property "SnapEDA_Link" "https://www.snapeda.com/parts/ESP32-S3-WROOM-2-N32R8V/Espressif+Systems/view-part/?ref=snap" (at 133.604 7.112 0) (effects (font (size 1.27 1.27)) (justify bottom) (hide yes)))
  (property "MP" "ESP32-S3-WROOM-2-N32R8V" (at 133.858 3.048 0) (effects (font (size 1.27 1.27)) (justify bottom) (hide yes)))
  (property "Description_1" "Bluetooth, WiFi 802.11b/g/n, Bluetooth v5.0 Transceiver Module 2.4GHz PCB Trace Surface Mount" (at 133.604 -2.032 0) (effects (font (size 1.27 1.27)) (justify bottom) (hide yes)))
  (property "MANUFACTURER" "Espressif" (at 120.65 -9.398 0) (effects (font (size 1.27 1.27)) (justify bottom) (hide yes)))
  (property "Availability" "In Stock" (at 147.066 -8.636 0) (effects (font (size 1.27 1.27)) (justify bottom) (hide yes)))
  (property "SNAPEDA_PN" "ESP32-S3-WROOM-2-N32R8V" (at 133.858 9.144 0) (effects (font (size 1.27 1.27)) (justify bottom) (hide yes)))
  (property "Height" "3.25" (at 162.56 449.53 0) (effects (font (size 1.27 1.27)) (justify left top) (hide yes)))
  (property "Mouser Part Number" "356-ESP32S3WRM1N16R8" (at 162.56 549.53 0) (effects (font (size 1.27 1.27)) (justify left top) (hide yes)))
  (property "Mouser Price/Stock" "https://www.mouser.co.uk/ProductDetail/Espressif-Systems/ESP32-S3-WROOM-1-N16R8?qs=Li%252BoUPsLEnvQc9gW6AMhZg%3D%3D" (at 162.56 649.53 0) (effects (font (size 1.27 1.27)) (justify left top) (hide yes)))
  (property "Manufacturer_Name" "Espressif Systems" (at 162.56 749.53 0) (effects (font (size 1.27 1.27)) (justify left top) (hide yes)))
  (property "Manufacturer_Part_Number" "ESP32-S3-WROOM-1-N16R8" (at 162.56 849.53 0) (effects (font (size 1.27 1.27)) (justify left top) (hide yes)))
  (pin "1")
  (pin "9")
  (pin "16")
  (pin "10")
  (pin "2")
  (pin "14")
  (pin "6")
  (pin "24")
  (pin "7")
  (pin "8")
  (pin "4")
  (pin "12")
  (pin "13")
  (pin "18")
  (pin "20")
  (pin "21")
  (pin "22")
  (pin "3")
  (pin "17")
  (pin "23")
  (pin "25")
  (pin "19")
  (pin "11")
  (pin "5")
  (pin "15")
  (pin "26")
  (pin "40")
  (pin "31")
  (pin "30")
  (pin "29")
  (pin "28")
  (pin "41")
  (pin "27")
  (pin "36")
  (pin "34")
  (pin "37")
  (pin "33")
  (pin "39")
  (pin "38")
  (pin "32")
  (pin "35"))
 (symbol
  (lib_id "power:VDD")
  (at 223.52 39.37 0)
  (unit 1)
  (exclude_from_sim no)
  (in_bom yes)
  (on_board yes)
  (dnp no)
  (fields_autoplaced yes)
  (property "Reference" "#PWR04" (at 223.52 43.18 0) (effects (font (size 1.27 1.27)) (hide yes)))
  (property "Value" "ESP_3V3" (at 223.52 34.29 0) (effects (font (size 1.27 1.27))))
  (property "Footprint" "" (at 223.52 39.37 0) (effects (font (size 1.27 1.27)) (hide yes)))
  (property "Datasheet" "" (at 223.52 39.37 0) (effects (font (size 1.27 1.27)) (hide yes)))
  (property "Description" "Power symbol creates a global label with name \"VDD\"" (at 223.52 39.37 0) (effects (font (size 1.27 1.27)) (hide yes)))
  (pin "1"))
 (symbol
  (lib_id "power:VDD")
  (at 212.09 39.37 0)
  (unit 1)
  (exclude_from_sim no)
  (in_bom yes)
  (on_board yes)
  (dnp no)
  (fields_autoplaced yes)
  (property "Reference" "#PWR03" (at 212.09 43.18 0) (effects (font (size 1.27 1.27)) (hide yes)))
  (property "Value" "ESP_3V3" (at 212.09 34.29 0) (effects (font (size 1.27 1.27))))
  (property "Footprint" "" (at 212.09 39.37 0) (effects (font (size 1.27 1.27)) (hide yes)))
  (property "Datasheet" "" (at 212.09 39.37 0) (effects (font (size 1.27 1.27)) (hide yes)))
  (property "Description" "Power symbol creates a global label with name \"VDD\"" (at 212.09 39.37 0) (effects (font (size 1.27 1.27)) (hide yes)))
  (pin "1"))
 (symbol
  (lib_id "Device:R_Small_US")
  (at 246.38 45.72 180)
  (unit 1)
  (exclude_from_sim no)
  (in_bom yes)
  (on_board yes)
  (dnp no)
  (property "Reference" "R4" (at 244.602 40.894 0) (effects (font (size 1.27 1.27)) (justify left)))
  (property "Value" "4.7k" (at 244.348 42.672 0) (effects (font (size 1.27 1.27)) (justify left)))
  (property "Footprint" "Resistor_SMD:R_0805_2012Metric" (at 246.38 45.72 0) (effects (font (size 1.27 1.27)) (hide yes)))
  (property "Datasheet" "~" (at 246.38 45.72 0) (effects (font (size 1.27 1.27)) (hide yes)))
  (property "Description" "Resistor, small US symbol" (at 246.38 45.72 0) (effects (font (size 1.27 1.27)) (hide yes)))
  (pin "1")
  (pin "2"))
 (symbol
  (lib_id "Device:R_Small_US")
  (at 212.09 45.72 180)
  (unit 1)
  (exclude_from_sim no)
  (in_bom yes)
  (on_board yes)
  (dnp no)
  (property "Reference" "R1" (at 209.042 40.894 0) (effects (font (size 1.27 1.27)) (justify left)))
  (property "Value" "4.7k" (at 210.058 42.672 0) (effects (font (size 1.27 1.27)) (justify left)))
  (property "Footprint" "Resistor_SMD:R_0805_2012Metric" (at 212.09 45.72 0) (effects (font (size 1.27 1.27)) (hide yes)))
  (property "Datasheet" "~" (at 212.09 45.72 0) (effects (font (size 1.27 1.27)) (hide yes)))
  (property "Description" "Resistor, small US symbol" (at 212.09 45.72 0) (effects (font (size 1.27 1.27)) (hide yes)))
  (pin "1")
  (pin "2"))
 (symbol
  (lib_id "power:GND")
  (at 158.75 139.7 0)
  (unit 1)
  (exclude_from_sim no)
  (in_bom yes)
  (on_board yes)
  (dnp no)
  (property "Reference" "#PWR060" (at 158.75 146.05 0) (effects (font (size 1.27 1.27)) (hide yes)))
  (property "Value" "GND" (at 158.75 143.002 0) (effects (font (size 1.27 1.27))))
  (property "Footprint" "" (at 158.75 139.7 0) (effects (font (size 1.27 1.27)) (hide yes)))
  (property "Datasheet" "" (at 158.75 139.7 0) (effects (font (size 1.27 1.27)) (hide yes)))
  (property "Description" "Power symbol creates a global label with name \"GND\" , ground" (at 158.75 139.7 0) (effects (font (size 1.27 1.27)) (hide yes)))
  (pin "1"))
 (symbol
  (lib_id "power:GND")
  (at 154.94 139.7 0)
  (unit 1)
  (exclude_from_sim no)
  (in_bom yes)
  (on_board yes)
  (dnp no)
  (property "Reference" "#PWR059" (at 154.94 146.05 0) (effects (font (size 1.27 1.27)) (hide yes)))
  (property "Value" "GND" (at 154.94 143.002 0) (effects (font (size 1.27 1.27))))
  (property "Footprint" "" (at 154.94 139.7 0) (effects (font (size 1.27 1.27)) (hide yes)))
  (property "Datasheet" "" (at 154.94 139.7 0) (effects (font (size 1.27 1.27)) (hide yes)))
  (property "Description" "Power symbol creates a global label with name \"GND\" , ground" (at 154.94 139.7 0) (effects (font (size 1.27 1.27)) (hide yes)))
  (pin "1"))
 (symbol
  (lib_id "power:GND")
  (at 151.13 139.7 0)
  (unit 1)
  (exclude_from_sim no)
  (in_bom yes)
  (on_board yes)
  (dnp no)
  (property "Reference" "#PWR058" (at 151.13 146.05 0) (effects (font (size 1.27 1.27)) (hide yes)))
  (property "Value" "GND" (at 151.13 143.002 0) (effects (font (size 1.27 1.27))))
  (property "Footprint" "" (at 151.13 139.7 0) (effects (font (size 1.27 1.27)) (hide yes)))
  (property "Datasheet" "" (at 151.13 139.7 0) (effects (font (size 1.27 1.27)) (hide yes)))
  (property "Description" "Power symbol creates a global label with name \"GND\" , ground" (at 151.13 139.7 0) (effects (font (size 1.27 1.27)) (hide yes)))
  (pin "1"))
 (symbol
  (lib_id "power:VDD")
  (at 80.01 39.37 0)
  (unit 1)
  (exclude_from_sim no)
  (in_bom yes)
  (on_board yes)
  (dnp no)
  (fields_autoplaced yes)
  (property "Reference" "#PWR02" (at 80.01 43.18 0) (effects (font (size 1.27 1.27)) (hide yes)))
  (property "Value" "ESP_3V3" (at 80.01 34.29 0) (effects (font (size 1.27 1.27))))
  (property "Footprint" "" (at 80.01 39.37 0) (effects (font (size 1.27 1.27)) (hide yes)))
  (property "Datasheet" "" (at 80.01 39.37 0) (effects (font (size 1.27 1.27)) (hide yes)))
  (property "Description" "Power symbol creates a global label with name \"VDD\"" (at 80.01 39.37 0) (effects (font (size 1.27 1.27)) (hide yes)))
  (pin "1"))
 (symbol
  (lib_id "Device:C_Small")
  (at 64.77 62.23 0)
  (mirror y)
  (unit 1)
  (exclude_from_sim no)
  (in_bom yes)
  (on_board yes)
  (dnp no)
  (property "Reference" "C2" (at 68.834 60.452 0) (effects (font (size 1.27 1.27)) (justify left)))
  (property "Value" "0.1uF" (at 70.104 71.628 90) (effects (font (size 1.27 1.27)) (justify left)))
  (property "Footprint" "Capacitor_SMD:C_0805_2012Metric" (at 64.77 62.23 0) (effects (font (size 1.27 1.27)) (hide yes)))
  (property "Datasheet" "~" (at 64.77 62.23 0) (effects (font (size 1.27 1.27)) (hide yes)))
  (property "Description" "Unpolarized capacitor, small symbol" (at 64.77 62.23 0) (effects (font (size 1.27 1.27)) (hide yes)))
  (pin "1")
  (pin "2"))
 (symbol
  (lib_id "power:PWR_FLAG")
  (at 48.26 80.01 90)
  (unit 1)
  (exclude_from_sim no)
  (in_bom yes)
  (on_board yes)
  (dnp no)
  (fields_autoplaced yes)
  (property "Reference" "#FLG01" (at 46.355 80.01 0) (effects (font (size 1.27 1.27)) (hide yes)))
  (property "Value" "PWR_FLAG" (at 44.45 80.0099 90) (effects (font (size 1.27 1.27)) (justify left)))
  (property "Footprint" "" (at 48.26 80.01 0) (effects (font (size 1.27 1.27)) (hide yes)))
  (property "Datasheet" "~" (at 48.26 80.01 0) (effects (font (size 1.27 1.27)) (hide yes)))
  (property "Description" "Special symbol for telling ERC where power comes from" (at 48.26 80.01 0) (effects (font (size 1.27 1.27)) (hide yes)))
  (pin "1"))
 (symbol
  (lib_id "power:VDD")
  (at 234.95 39.37 0)
  (unit 1)
  (exclude_from_sim no)
  (in_bom yes)
  (on_board yes)
  (dnp no)
  (fields_autoplaced yes)
  (property "Reference" "#PWR05" (at 234.95 43.18 0) (effects (font (size 1.27 1.27)) (hide yes)))
  (property "Value" "ESP_3V3" (at 234.95 34.29 0) (effects (font (size 1.27 1.27))))
  (property "Footprint" "" (at 234.95 39.37 0) (effects (font (size 1.27 1.27)) (hide yes)))
  (property "Datasheet" "" (at 234.95 39.37 0) (effects (font (size 1.27 1.27)) (hide yes)))
  (property "Description" "Power symbol creates a global label with name \"VDD\"" (at 234.95 39.37 0) (effects (font (size 1.27 1.27)) (hide yes)))
  (pin "1"))
 (symbol
  (lib_id "power:GND")
  (at 166.37 139.7 0)
  (unit 1)
  (exclude_from_sim no)
  (in_bom yes)
  (on_board yes)
  (dnp no)
  (property "Reference" "#PWR09" (at 166.37 146.05 0) (effects (font (size 1.27 1.27)) (hide yes)))
  (property "Value" "GND" (at 166.37 143.002 0) (effects (font (size 1.27 1.27))))
  (property "Footprint" "" (at 166.37 139.7 0) (effects (font (size 1.27 1.27)) (hide yes)))
  (property "Datasheet" "" (at 166.37 139.7 0) (effects (font (size 1.27 1.27)) (hide yes)))
  (property "Description" "Power symbol creates a global label with name \"GND\" , ground" (at 166.37 139.7 0) (effects (font (size 1.27 1.27)) (hide yes)))
  (pin "1"))
 (symbol
  (lib_id "power:VDD")
  (at 246.38 39.37 0)
  (unit 1)
  (exclude_from_sim no)
  (in_bom yes)
  (on_board yes)
  (dnp no)
  (fields_autoplaced yes)
  (property "Reference" "#PWR06" (at 246.38 43.18 0) (effects (font (size 1.27 1.27)) (hide yes)))
  (property "Value" "ESP_3V3" (at 246.38 34.29 0) (effects (font (size 1.27 1.27))))
  (property "Footprint" "" (at 246.38 39.37 0) (effects (font (size 1.27 1.27)) (hide yes)))
  (property "Datasheet" "" (at 246.38 39.37 0) (effects (font (size 1.27 1.27)) (hide yes)))
  (property "Description" "Power symbol creates a global label with name \"VDD\"" (at 246.38 39.37 0) (effects (font (size 1.27 1.27)) (hide yes)))
  (pin "1"))
 (symbol
  (lib_id "Device:C_Small")
  (at 80.01 87.63 180)
  (unit 1)
  (exclude_from_sim no)
  (in_bom yes)
  (on_board yes)
  (dnp no)
  (property "Reference" "C3" (at 85.852 88.9 0) (effects (font (size 1.27 1.27)) (justify left)))
  (property "Value" "0.1uF" (at 97.028 86.106 0) (effects (font (size 1.27 1.27)) (justify left)))
  (property "Footprint" "Capacitor_SMD:C_0805_2012Metric" (at 80.01 87.63 0) (effects (font (size 1.27 1.27)) (hide yes)))
  (property "Datasheet" "~" (at 80.01 87.63 0) (effects (font (size 1.27 1.27)) (hide yes)))
  (property "Description" "Unpolarized capacitor, small symbol" (at 80.01 87.63 0) (effects (font (size 1.27 1.27)) (hide yes)))
  (pin "2")
  (pin "1"))
 (symbol
  (lib_id "Device:R_Small_US")
  (at 234.95 45.72 180)
  (unit 1)
  (exclude_from_sim no)
  (in_bom yes)
  (on_board yes)
  (dnp no)
  (property "Reference" "R3" (at 232.918 40.386 0) (effects (font (size 1.27 1.27)) (justify left)))
  (property "Value" "4.7k" (at 232.918 42.672 0) (effects (font (size 1.27 1.27)) (justify left)))
  (property "Footprint" "Resistor_SMD:R_0805_2012Metric" (at 234.95 45.72 0) (effects (font (size 1.27 1.27)) (hide yes)))
  (property "Datasheet" "~" (at 234.95 45.72 0) (effects (font (size 1.27 1.27)) (hide yes)))
  (property "Description" "Resistor, small US symbol" (at 234.95 45.72 0) (effects (font (size 1.27 1.27)) (hide yes)))
  (pin "1")
  (pin "2"))
 (symbol
  (lib_id "Device:R_Small_US")
  (at 223.52 45.72 180)
  (unit 1)
  (exclude_from_sim no)
  (in_bom yes)
  (on_board yes)
  (dnp no)
  (property "Reference" "R2" (at 220.98 40.64 0) (effects (font (size 1.27 1.27)) (justify left)))
  (property "Value" "4.7k" (at 221.488 42.672 0) (effects (font (size 1.27 1.27)) (justify left)))
  (property "Footprint" "Resistor_SMD:R_0805_2012Metric" (at 223.52 45.72 0) (effects (font (size 1.27 1.27)) (hide yes)))
  (property "Datasheet" "~" (at 223.52 45.72 0) (effects (font (size 1.27 1.27)) (hide yes)))
  (property "Description" "Resistor, small US symbol" (at 223.52 45.72 0) (effects (font (size 1.27 1.27)) (hide yes)))
  (pin "1")
  (pin "2")))
